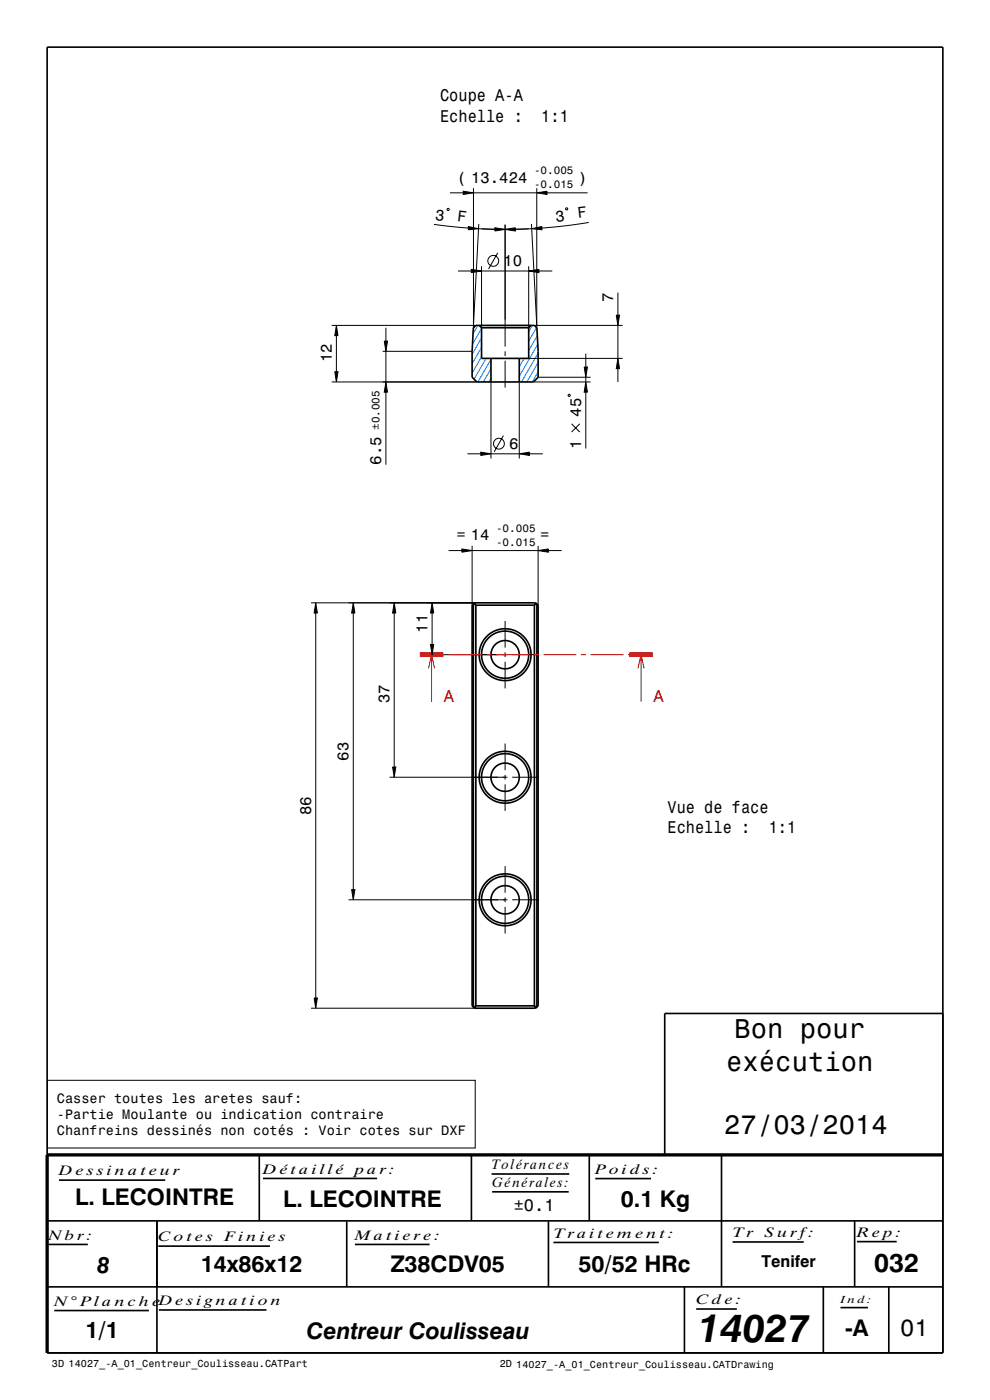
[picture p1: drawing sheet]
<svg xmlns="http://www.w3.org/2000/svg" width="210mm" height="297mm" viewBox="0 0 210 297" stroke-linecap="round" stroke-linejoin="round" font-family="sans-serif">
<g fill="none" stroke="#0080ff" stroke-width=".21">
<path d="M101.4 69l-1.1 1.8M102.1 75.7l-2 3.5M102.1 73.7l-2 3.5M102.1 71.7l-2 3.5M102.1 69.7l-1.9 3.3M103.1 76l-2.5 4.4M104.1 78.2l-1.6 2.8M104.1 76.2l-2.7 4.8M111.2 76l-1.1 1.8M112.9 69l-.8 1.4M113.8 69.5l-1.7 2.9M114 71.2l-1.9 3.2"/>
<path d="M114.1 73l-4 6.8M114.1 78.9l-1.2 2.1M114.1 76.9l-2.3 4.1M114.1 74.9l-3.5 6.1M104.1 80.2l-.4 .8"/>
</g>
<g fill="none" stroke="#000" stroke-width=".21">
<path d="M100.4 39.9v29.1M113.9 39.9v29.1M92.1 47.6l7.2 .8M94.8 44.3l.4-.1 .1 .3-.3 .2zM95.4 40.9h2.9M97.1 57.5h2.9M98.3 40.6l2.1 .3-2.1 .4zM99.4 48.1l2.1 .4-2.2 .2zM100 57.1l2.1 .4-2.1 .3zM100.4 40.9h13.5M101.5 48.5l5 .2 6.3-.2M101.6 47.5l-1.2 22.1"/>
<path d="M102.1 56.5v13M102.1 57.5h10M102.2 48.5l2.8 .1M105 48.3l2.1 .4-2.1 .3zM105.6 53.6l-2 3.5M107.1 48.7l2.2-.4v.7zM107.1 47.7v25.8M112.1 48.5l-2.8 .1M112.1 57.5l2.2-.4v.7zM112.1 56.5v13M112.7 47.5l1.2 22.1M112.8 48.5l2.1-.4 .1 .6z"/>
<path d="M113.9 40.9l2.1-.3v.7zM114.3 57.5h2.8M116 40.9h8.7M120.1 44.1l.3 .1-.1 .3-.3-.1zM124.9 47.2l-5 .7-4.9 .5M70.4 69h30.5M71 78.9h.7l-.3 2.1zM71.4 69l.3 2.2h-.7zM71.4 71.2v7.7M81.2 74.5h18.9M81.5 72.4h.7l-.3 2.1zM81.9 69.5v2.9"/>
<path d="M81.9 74.5v6.5M107.1 74.5v1M107.1 76.5v5.7M112.1 76h20M113.4 69h18.7M123.9 77.9h.7l-.3 2.1zM124.3 75v2.9M130.7 66.9h.7l-.3 2.1zM131.1 76l.3 2.2h-.7zM131.1 62.1v4.8M131.1 69v7M131.1 78.2v2.8"/>
<path d="M70.4 81h30.7M81.9 81l.3 2.2h-.7zM81.9 83.2v15.4M99.1 96.3h2.9M102 95.9l2.1 .4-2.1 .3zM104.1 81v16.3M104.1 96.3h6M106.8 92.4l-2 3.4M110.1 96.3l2.2-.4v.7zM110.1 81v16.3M112.3 96.3h2.8M113.1 81h12.2"/>
<path d="M114.1 80h11.2M120.7 83.6l.3 .2-.2 .3-.3-.1zM121.2 89.9l1.8 1.8M123 89.9l-1.8 1.8M124.3 81l.3 2.2h-.7zM124.3 80v1M124.3 83.2v11.9M95.1 116.8h2.9M98 116.5l2.1 .3-2.1 .3zM100.1 115.8v12.6M100.1 116.8h14M114.1 116.8l2.2-.3v.6z"/>
<path d="M114.1 115.8v12.6M116.3 116.8h2.8M66 127.9h34.9M67 127.9l.3 2.2h-.7zM67 130.1v81.6M74.9 127.9l.4 2.2h-.7zM74.9 130.1v58.6M83.6 127.9l.4 2.2h-.7zM83.6 130.1v32.6M90.7 138.9h16.9M91.3 136.7h.7l-.3 2.2zM91.7 127.9l.3 2.2h-.7z"/>
<path d="M91.7 130.1v6.6M107.1 131.7v5.7M107.1 138.4v1M108.6 138.9h5.7M107.1 140.4v5.6M107.1 157.7v5.7M82.6 164.9h25M83.3 162.7h.7l-.4 2.2zM107.1 164.4v1M107.1 166.4v5.6M108.6 164.9h5.7M73.9 190.9h33.7"/>
<path d="M74.6 188.7h.7l-.4 2.2zM107.1 183.7v5.7M107.1 190.4v1M107.1 192.4v5.6M108.6 190.9h5.7M66 213.9h34.9M66.6 211.7h.7l-.3 2.2zM10.1 229.2h90.7v14.3h-90.7z"/>
<circle cx="104.6" cy="55.3" r="1.15"/>
<circle cx="105.8" cy="94.1" r="1.15"/>
</g>
<g fill="none" stroke="#000" stroke-width=".35">
<path d="M10 10h190v277h-190zM100.4 69.6l.5-.6h12.5l.5 .6 .2 4.9v5.5l-1 1h-12l-1-1v-5.5zM101.6 69l.5 .5M102.1 69.5v6.5h10v-6.5M102.1 69.5h10M104.1 76v5M110.1 76v5M112.6 69l-.5 .5M100.1 128.4l.5-.5h13l.5 .5M100.1 128.4v85M100.1 128.4h.3M100.4 128.4v85"/>
<path d="M100.7 128.1l-.3 .3M100.7 128.1l.2 .3M100.9 127.9l-.2 .2M100.9 128.4h12.5M100.9 128.4v85M113.4 128.4v85M113.4 127.9l.2 .2M113.6 128.1l.3 .3M113.6 128.1l-.2 .3M113.9 128.4h.2M113.9 128.4v85M114.1 128.4v85"/>
<path d="M100.1 213.4l.5 .5h13l.5-.5M100.1 213.4h.3M100.4 213.4l.3 .2M100.7 213.6l.2 .3M100.9 213.4h12.5M100.9 213.4l-.2 .2M113.4 213.4l.2 .2M113.6 213.6l-.2 .3M113.9 213.4h.2M113.9 213.4l-.3 .2M200 215h-59v30M10 259h190"/>
<path d="M12.5 250.4h22.5M33.3 259v28M55 245v13.9M55.8 250h24.2M73.6 259.1v13.9M100 245v13.9M104.3 249.1h16.5M104.4 252.8h16.2M116.3 259.1v13.9M125 244.9v14M126.3 250h11.8M153 245v28"/>
<path d="M181.3 259v14M10 273h190M10.3 264h8.3M11.5 278h20.1M33.6 264.4h23.7M33.7 277.9h22.8M75.3 264h15.8M117.4 263.6h22.3M145.2 273v14M147.7 277.7h8.6M155.4 263.5h15.1M174.6 273v14"/>
<path d="M178.3 277.4h5.8M181.8 263.4h8.4M188.5 273v14"/>
<circle cx="107.1" cy="138.9" r="5"/>
<circle cx="107.1" cy="138.9" r="3"/>
<circle cx="107.1" cy="138.9" r="5.5"/>
<circle cx="107.1" cy="164.9" r="5.5"/>
<circle cx="107.1" cy="164.9" r="5"/>
<circle cx="107.1" cy="164.9" r="3"/>
<circle cx="107.1" cy="190.9" r="5"/>
<circle cx="107.1" cy="190.9" r="3"/>
<circle cx="107.1" cy="190.9" r="5.5"/>
</g>
<path d="M200 245h-190v42" fill="none" stroke="#000" stroke-width=".7" stroke-linecap="butt"/>
<path d="M89 138.9h5M133.5 138.9h5" fill="none" stroke="#f00" stroke-width="1" stroke-linecap="butt"/>
<g fill="none" stroke="#f00" stroke-width=".21">
<path d="M91.5 138.9v10M94 138.9h.3M95.3 138.9h7M103.3 138.9h1M105.3 138.9h7M113.3 138.9h1M115.3 138.9h7M123.3 138.9h1M125.3 138.9h7M133.3 138.9h.2M136 138.9v10M90.9 141.8l.6-2.9 .7 2.9"/>
<path d="M135.3 141.8l.7-2.9 .6 2.9"/>
</g>
<g fill="#000">
<path d="M98.3 40.6l2.1 .3-2.1 .4z" fill-rule="evenodd"/>
<path d="M99.4 48.1l2.1 .4-2.2 .2z" fill-rule="evenodd"/>
<path d="M100 57.1l2.1 .4-2.1 .3z" fill-rule="evenodd"/>
<path d="M105 48.3l2.1 .4-2.1 .3z" fill-rule="evenodd"/>
<path d="M107.1 48.7l2.2-.4v.7z" fill-rule="evenodd"/>
<path d="M112.1 57.5l2.2-.4v.7z" fill-rule="evenodd"/>
<path d="M112.8 48.5l2.1-.4 .1 .6z" fill-rule="evenodd"/>
<path d="M113.9 40.9l2.1-.3v.7z" fill-rule="evenodd"/>
<path d="M71 78.9h.7l-.3 2.1z" fill-rule="evenodd"/>
<path d="M71.4 69l.3 2.2h-.7z" fill-rule="evenodd"/>
<path d="M81.5 72.4h.7l-.3 2.1z" fill-rule="evenodd"/>
<path d="M123.9 77.9h.7l-.3 2.1z" fill-rule="evenodd"/>
<path d="M130.7 66.9h.7l-.3 2.1z" fill-rule="evenodd"/>
<path d="M131.1 76l.3 2.2h-.7z" fill-rule="evenodd"/>
<path d="M81.9 81l.3 2.2h-.7z" fill-rule="evenodd"/>
<path d="M102 95.9l2.1 .4-2.1 .3z" fill-rule="evenodd"/>
<path d="M110.1 96.3l2.2-.4v.7z" fill-rule="evenodd"/>
<path d="M124.3 81l.3 2.2h-.7z" fill-rule="evenodd"/>
<path d="M98 116.5l2.1 .3-2.1 .3z" fill-rule="evenodd"/>
<path d="M114.1 116.8l2.2-.3v.6z" fill-rule="evenodd"/>
<path d="M67 127.9l.3 2.2h-.7z" fill-rule="evenodd"/>
<path d="M74.9 127.9l.4 2.2h-.7z" fill-rule="evenodd"/>
<path d="M83.6 127.9l.4 2.2h-.7z" fill-rule="evenodd"/>
<path d="M91.3 136.7h.7l-.3 2.2z" fill-rule="evenodd"/>
<path d="M91.7 127.9l.3 2.2h-.7z" fill-rule="evenodd"/>
<path d="M83.3 162.7h.7l-.4 2.2z" fill-rule="evenodd"/>
<path d="M74.6 188.7h.7l-.4 2.2z" fill-rule="evenodd"/>
<path d="M66.6 211.7h.7l-.3 2.2z" fill-rule="evenodd"/>
</g>
<text font-size="8.3" x="148.1" y="284.7">14027</text>
<g font-size="5.8">
<text x="155.8" y="220.2">Bon pour</text>
<text x="154.1" y="227.1">exécution</text>
<text x="153.6" y="240.6">27/03/2014</text>
</g>
<text font-size="5.6" x="185.5" y="269.9">032</text>
<text font-size="5" x="190.9" y="283.3">01</text>
<g font-size="4.9">
<text x="16" y="255.6">L. LECOINTRE</text>
<text x="60" y="256">L. LECOINTRE</text>
<text x="131.7" y="256">0.1 Kg</text>
<text x="42.6" y="269.7">14x86x12</text>
<text x="82.9" y="269.7">Z38CDV05</text>
<text x="122.7" y="269.9">50/52 HRc</text>
<text x="20.6" y="270">8</text>
<text x="18.2" y="283.9">1/1</text>
<text x="65" y="284">Centreur Coulisseau</text>
<text x="179.3" y="283.4">-A</text>
</g>
<g font-size="3.6">
<text x="93.4" y="21.5">Coupe A-A</text>
<text x="93.4" y="25.8">Echelle :</text>
<text x="114.8" y="25.8">1:1</text>
<text x="141.6" y="172.4">Vue de face</text>
<text x="141.6" y="176.8">Echelle :</text>
<text x="163.1" y="176.8">1:1</text>
<text x="109" y="257">±0.1</text>
</g>
<g font-size="3.6" fill="#f00">
<text x="94.2" y="148.8">A</text>
<text x="138.6" y="148.8">A</text>
</g>
<text font-size="3.5" x="161.5" y="268.7">Tenifer</text>
<g font-size="3.3">
<text x="96.9" y="38.8">( 13.424</text>
<text x="122.7" y="38.8">)</text>
<text x="92.2" y="46.6" transform="rotate(7 92.2 46.6)">3</text>
<text x="96.9" y="47" transform="rotate(7 96.9 47)">F</text>
<text x="118" y="47.1" transform="rotate(-7 118 47.1)">3</text>
<text x="122.6" y="46.3" transform="rotate(-7 122.6 46.3)">F</text>
<text x="106.8" y="56.5">10</text>
<text x="130.1" y="64.1" transform="rotate(-90 130.1 64.1)">7</text>
<text x="70.4" y="76.8" transform="rotate(-90 70.4 76.8)">12</text>
<text x="123.3" y="88.4" transform="rotate(-90 123.3 88.4)">45</text>
<text x="108" y="95.3">6</text>
<text x="123.3" y="95.2" transform="rotate(-90 123.3 95.2)">1</text>
<text x="80.9" y="98.6" transform="rotate(-90 80.9 98.6)">6.5</text>
<text x="96.9" y="114.6">= 14</text>
<text x="114.6" y="114.6">=</text>
<text x="90.7" y="134.2" transform="rotate(-90 90.7 134.2)">11</text>
<text x="82.6" y="149.2" transform="rotate(-90 82.6 149.2)">37</text>
<text x="73.9" y="161.4" transform="rotate(-90 73.9 161.4)">63</text>
<text x="66" y="172.9" transform="rotate(-90 66 172.9)">86</text>
</g>
<g font-size="2.9">
<text x="12.1" y="234">Casser toutes les aretes sauf:</text>
<text x="12.1" y="237.4">-Partie Moulante ou indication contraire</text>
<text x="12.1" y="240.9">Chanfreins dessinés non cotés : Voir cotes sur DXF</text>
<text x="12.5" y="249.4">D e s s i n a t e u r</text>
<text x="55.8" y="249">D é t a i l l é</text>
<text x="75.3" y="249">pa r :</text>
<text x="104.3" y="248.1">Tolérances</text>
<text x="104.4" y="251.8">Générales:</text>
<text x="126.3" y="249">Po i d s :</text>
<text x="10.3" y="263">Nb r :</text>
<text x="33.6" y="263.4">C o t e s</text>
<text x="47.6" y="263.4">Fi n i e s</text>
<text x="75.3" y="263">Ma t i e r e :</text>
<text x="117.4" y="262.6">Tr a i t e m e n t :</text>
<text x="155.4" y="262.5">Tr</text>
<text x="162.2" y="262.5">S u r f:</text>
<text x="181.8" y="262.4">R e p:</text>
<text x="11.5" y="277">N° Pl a n c h e</text>
<text x="33.7" y="276.9">D e s i gn a t i o n</text>
<text x="147.7" y="276.7">C d e :</text>
</g>
<g font-size="2.3">
<text x="113.3" y="36.9">-0.005</text>
<text x="113.3" y="39.9">-0.015</text>
<text x="80.5" y="91.2" transform="rotate(-90 80.5 91.2)">±0.005</text>
<text x="105.2" y="112.8">-0.005</text>
<text x="105.2" y="115.8">-0.015</text>
</g>
<g font-size="2.2">
<text x="178.3" y="276.4">In d :</text>
<text x="11" y="290.1">3D 14027_-A_01_Centreur_Coulisseau.CATPart</text>
<text x="106" y="290.1">2D 14027_-A_01_Centreur_Coulisseau.CATDrawing</text>
</g>
</svg>
